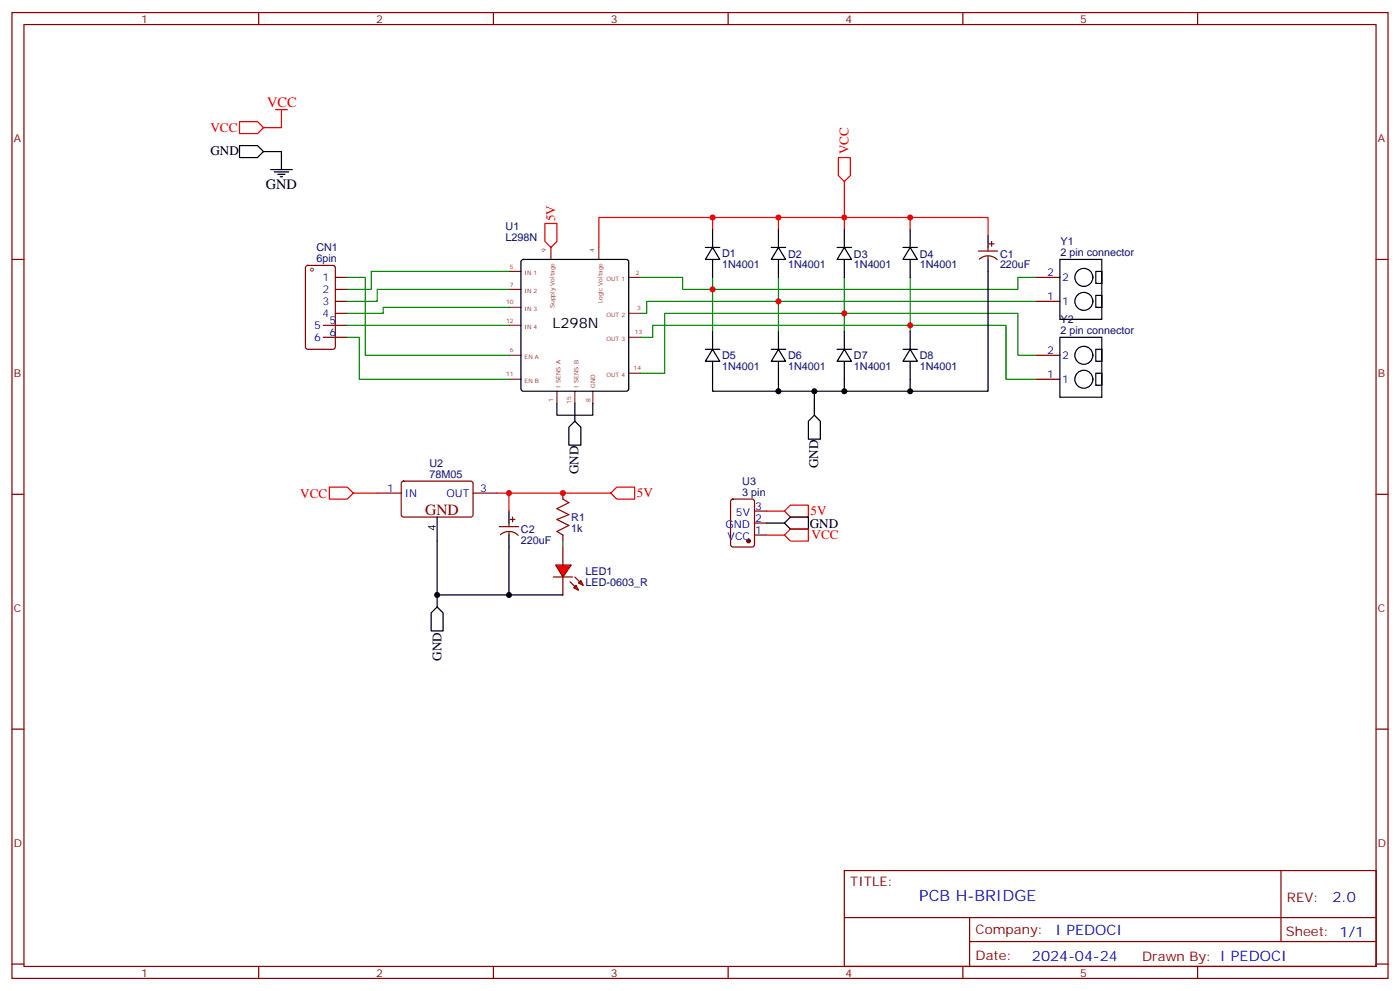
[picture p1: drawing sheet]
<svg xmlns="http://www.w3.org/2000/svg" width="412mm" height="292mm" viewBox="0 0 412 292" stroke-linecap="round" stroke-linejoin="round" font-family="sans-serif">
<g fill="none" stroke="#870000" stroke-width=".35">
<path d="M3.5 3.7h405.4v284.3h-405.4zM7.1 7.2h398.2v277.3h-398.2zM76.2 3.7v3.5M145.3 3.7v3.5M214.5 3.7v3.5M283.6 3.7v3.5M352.8 3.7v3.5M3.5 76.4h3.6M90.2 78.3l.5-.2h7.4l.6 .5 .1 23.5-.5 .7h-7.6l-.7-.4v-23.6zM288.2 73.9h5.7M288.5 76.3a3.8 3.8 0 0 1 5.2 .2M291 72.8v1.1"/>
<path d="M291 75.3v1.1M291.4 71.8h1.4M292.1 71.1v1.4M405.3 76.4h3.6M95.2 95.8h7.1M95.2 99.3h7.1M98.8 81.7h3.5M98.8 85.2h3.5M98.8 88.7h3.5M98.8 92.3h3.5M305.2 81.7h7M305.2 88.7h7"/>
<path d="M305.2 111.7h7M305.2 104.6h7M3.5 145.5h3.6M111.1 145.2h7.1M118.4 141.8l.5-.2 20 .1 .4 .6v9.5l-.7 .4h-20l-.4-.7v-9.2zM139.3 145.2h7.1M147.1 155h5.7M147.4 157.4a3.8 3.8 0 0 1 5.2 .2M149.9 154v1M149.9 156.5v1M150.3 152.9h1.4M151 152.2v1.4"/>
<path d="M215.4 147.1l.5-.2h5.6l.7 .5v12.9l-.4 .7h-5.9l-.7-.4v-13zM222.2 157.5h3.6M222.2 154h3.6M222.2 150.5h3.6M405.3 145.5h3.6M3.5 214.7h3.6M405.3 214.7h3.6M248.7 256.3h156.6v28.2h-156.6zM377.3 256.3v20.9M248.7 270.1h156.5M285.6 277.2h119.6M285.6 270.1v14.2"/>
<path d="M3.5 283.8h3.6M76.2 284.5v3.5M145.3 284.5v3.5M214.5 284.5v3.5M283.6 284.5v3.5M352.8 284.5v3.5M405.3 283.8h3.6"/>
</g>
<g fill="none" stroke="#8c2424" stroke-width=".35">
<path d="M149.9 79.9h3.6M162.3 72.8v3.6M176.4 72.8v3.6M149.9 95.8h3.6M149.9 90.5h3.6M149.9 85.2h3.6M185.2 99.3h3.5M185.2 92.3h3.5M185.2 81.7h3.5M149.9 111.7h3.6M149.9 104.6h3.6M164 115.2v3.5"/>
<path d="M169.3 115.2v3.5M174.6 115.2v3.5M185.2 109.9h3.5"/>
</g>
<g fill="none" stroke="#000" stroke-width=".35">
<path d="M77.6 44.6h5.3v5.3M79.7 49.9h6.4M80.8 50.6h4.2M81.8 51.3h2.2M82.5 52h.8M153.7 76.6l.5-.2h30.3l.5 .2 .2 .5v37.4l-.2 .5-.5 .2h-30.3l-.5-.3-.2-.4v-37.4zM291 76.4v38.8h-22.9M291 69.3v3.5M312.2 76.4h12.4v17.6h-12.4zM322.8 79.9h1.8v3.5h-1.8zM312.2 99.3h12.4v17.6h-12.4zM322.8 87h1.8v3.5h-1.8z"/>
<path d="M164 118.7v3.5h10.6v-3.5M209.9 111.7v3.5h58.2v-3.5M229.3 111.7v3.5M239.9 115.2v7M248.7 111.7v3.5M322.8 109.9h1.8v3.5h-1.8zM322.8 102.8h1.8v3.6h-1.8zM128.8 152.2v26.5M149.9 157.5v17.7h-21.1M149.9 150.5v3.5M128.8 178.7l1.7 1.7v5.3h-3.5v-5.3z"/>
<circle cx="319.3" cy="81.7" r="2.65"/>
<circle cx="319.3" cy="88.7" r="2.65"/>
<circle cx="319.3" cy="111.7" r="2.65"/>
<circle cx="319.3" cy="104.6" r="2.65"/>
</g>
<g fill="none" stroke="#008700" stroke-width=".35">
<path d="M149.9 79.9h-40.5v5.3h-7.1M102.3 81.7h5.3v22.9h42.3M102.3 99.3h3.5v12.4h44.1M102.3 95.8h47.6M149.9 85.2h-38.8v3.5h-8.8M149.9 90.5h-37v1.8h-10.6M188.7 81.7h12.4v3.5h8.8v-3.5M229.3 81.7v15.8M248.7 92.3h51.2v12.3h5.3M248.7 81.7v15.8M268.1 95.8h28.2v15.9h8.9M268.1 81.7v15.8"/>
<path d="M305.2 81.7h-5.3v3.5h-90v12.3M305.2 88.7h-114.7v3.6h-1.8"/>
</g>
<path d="M81.1 32.3h3.6M82.9 32.3v5.3h-5.3M248.7 53.4v14.2M209.9 64v3.6M229.3 64v3.6M268.1 67.6v-3.6h-91.7v8.8M268.1 64h22.9v5.3M104.1 145.2h7M146.4 145.2h3.5v5.3" fill="none" stroke="#f00" stroke-width=".35"/>
<circle cx="220.5" cy="159.3" r=".53" fill="#870000" stroke="#870000" stroke-width=".35"/>
<g fill="#f00" stroke="#870000" stroke-width=".35">
<path d="M163.7 166.3h4.6l-2.5 3.6z"/>
<path d="M163 169.9h5.6z"/>
</g>
<g fill="#870000" stroke="#870000" stroke-width=".35">
<path d="M169.3 169.9l1.4 1.4z"/>
<path d="M167.9 171.3l1.4 1.4z"/>
</g>
<g fill="#f00" stroke="#870000" stroke-width=".35">
<path d="M170.4 171.6l.7-.7 .7 1.4z"/>
<path d="M169 173l.7-.7 .7 1.4z"/>
</g>
<path d="M165.8 145.2v1.7M165.8 157.5v1.8M165.8 161v5.3M165.8 169.9v5.3" fill="none" stroke="#870000" stroke-width=".35"/>
<path d="M248.7 92.3h-52.9v17.6h-7.1M268.1 95.8h-75.8v3.5h-3.6M165.8 159.3v1.7" fill="none" stroke="#008700" stroke-width=".35"/>
<g fill="none" stroke="#000" stroke-width=".35">
<path d="M70.6 42.9h5.2l1.8 1.7-1.8 1.8h-5.2zM207.8 72.8h4.2M209.9 72.8l2.1 3.6h-4.2zM209.9 67.6v5.2M209.9 76.4v5.3M227.2 72.8h4.2M229.3 72.8l2.1 3.6h-4.2zM229.3 67.6v5.2M229.3 76.4v5.3M246.6 72.8h4.2M248.7 72.8l2.1 3.6h-4.2zM248.7 67.6v5.2"/>
<path d="M248.7 76.4v5.3M266 72.8h4.2M268.1 72.8l2.1 3.6h-4.2zM268.1 67.6v5.2M268.1 76.4v5.3M209.9 97.5v5.3M229.3 97.5v5.3M248.7 97.5v5.3M268.1 97.5v5.3M169.3 118.7v5.3M207.8 102.8h4.2M209.9 102.8l2.1 3.6h-4.2z"/>
<path d="M209.9 106.4v5.3M227.2 102.8h4.2M229.3 102.8l2.1 3.6h-4.2zM229.3 106.4v5.3M246.6 102.8h4.2M248.7 102.8l2.1 3.6h-4.2zM248.7 106.4v5.3M266 102.8h4.2M268.1 102.8l2.1 3.6h-4.2zM268.1 106.4v5.3M169.3 124l1.8 1.8v5.3h-3.5v-5.3zM239.9 122.2l1.8 1.8v5.3h-3.6v-5.3z"/>
<path d="M225.8 154h5.3M231.1 154l1.7-1.8h5.3v3.6h-5.3zM149.9 175.2h15.9"/>
</g>
<path d="M165.8 146.9l1.8 1.1-3.6 1.8 3.6 1.7-3.6 1.4 3.6 1.8-3.6 1.8 1.8 1" fill="none" stroke="#a10000" stroke-width=".35"/>
<path d="M70.6 35.8h5.2l1.8 1.8-1.8 1.7h-5.2zM246.9 46.4h3.6v5.3l-1.8 1.7-1.8-1.7zM160.5 65.8h3.5v5.3l-1.7 1.7-1.8-1.7zM97 143.4h5.3l1.8 1.8-1.8 1.7h-5.3zM149.9 145.2h30M179.9 145.2l1.8-1.8h5.3v3.5h-5.3zM225.8 150.5h5.3M225.8 157.5h5.3M231.1 150.5l1.7-1.8h5.3v3.5h-5.3zM231.1 157.5l1.7-1.7h5.3v3.5h-5.3z" fill="none" stroke="#f00" stroke-width=".35"/>
<g fill="#c00">
<circle cx="248.7" cy="64" r=".88"/>
<circle cx="229.3" cy="64" r=".88"/>
<circle cx="209.9" cy="64" r=".88"/>
<circle cx="268.1" cy="64" r=".88"/>
<circle cx="209.9" cy="85.2" r=".88"/>
<circle cx="229.3" cy="88.7" r=".88"/>
<circle cx="248.7" cy="92.3" r=".88"/>
<circle cx="268.1" cy="95.8" r=".88"/>
</g>
<g fill="#000">
<circle cx="229.3" cy="115.2" r=".88"/>
<circle cx="239.9" cy="115.2" r=".88"/>
<circle cx="248.7" cy="115.2" r=".88"/>
<circle cx="268.1" cy="115.2" r=".88"/>
<circle cx="128.8" cy="175.2" r=".88"/>
<circle cx="149.9" cy="175.2" r=".88"/>
</g>
<g fill="#c00">
<circle cx="149.9" cy="145.2" r=".88"/>
<circle cx="165.8" cy="145.2" r=".88"/>
</g>
<text font-size="4.6" fill="#800" x="125.2" y="151.5">GND</text>
<text font-size="4.6" fill="#00f" x="270.8" y="265.3">PCB H-BRIDGE</text>
<text font-size="4.2" fill="#f00" x="78.7" y="31.6">VCC</text>
<g font-size="4.2">
<text x="78.3" y="55.6">GND</text>
<text x="162.7" y="96.6">L298N</text>
</g>
<g font-size="4.2" fill="#00f">
<text x="392.5" y="265.6">2.0</text>
<text x="310.9" y="275.1">I PEDOCI</text>
<text x="304" y="282.9">2024-04-24</text>
</g>
<g font-size="3.9" fill="#f00">
<text x="62" y="38.9">VCC</text>
<text x="250" y="45.4" transform="rotate(-90 250 45.4)">VCC</text>
<text x="163.5" y="65.2" transform="rotate(-90 163.5 65.2)">5V</text>
<text x="88.4" y="146.5">VCC</text>
<text x="187.6" y="146.4">5V</text>
<text x="238.7" y="151.7">5V</text>
<text x="239.1" y="158.8">VCC</text>
</g>
<g font-size="3.9">
<text x="62" y="45.7">GND</text>
<text x="241" y="137.9" transform="rotate(-90 241 137.9)">GND</text>
<text x="170.4" y="139.6" transform="rotate(-90 170.4 139.6)">GND</text>
<text x="238.5" y="155.4">GND</text>
<text x="130" y="194.6" transform="rotate(-90 130 194.6)">GND</text>
</g>
<g font-size="3.9" fill="#800">
<text x="250.5" y="260.9">TITLE:</text>
<text x="379.1" y="265.6">REV:</text>
<text x="287.4" y="275.1">Company:</text>
<text x="378.7" y="275.7">Sheet: 1/1</text>
<text x="287.4" y="282.8">Date:</text>
<text x="336.4" y="282.8">Draw</text>
<text x="346.6" y="282.8">n By: I PEDOCI</text>
</g>
<g font-size="3.2" fill="#800">
<text x="41.6" y="6.7">1</text>
<text x="110.8" y="6.7">2</text>
<text x="179.9" y="6.7">3</text>
<text x="249.1" y="6.7">4</text>
<text x="318.2" y="6.7">5</text>
<text x="4.1" y="41.8">A</text>
<text x="405.9" y="41.8">A</text>
<text x="4.1" y="110.9">B</text>
<text x="405.9" y="110.9">B</text>
<text x="4.1" y="180.1">C</text>
<text x="405.9" y="180.1">C</text>
<text x="4.1" y="249.2">D</text>
<text x="405.9" y="249.2">D</text>
<text x="41.6" y="287.5">1</text>
<text x="110.8" y="287.5">2</text>
<text x="179.9" y="287.5">3</text>
<text x="249.1" y="287.5">4</text>
<text x="318.2" y="287.5">5</text>
</g>
<g font-size="3.2" fill="#000080">
<text x="148.9" y="71.1">L298N</text>
<text x="148.9" y="67.8">U1</text>
<text x="93.2" y="77.1">6pin</text>
<text x="93.2" y="74">CN1</text>
<text x="212.7" y="75.7">D1</text>
<text x="232.1" y="75.8">D2</text>
<text x="251.5" y="75.8">D3</text>
<text x="270.9" y="75.8">D4</text>
<text x="294.6" y="75.8">C1</text>
<text x="312.4" y="75.3">2 pin connector</text>
<text x="312.4" y="72.2">Y1</text>
<text x="212.7" y="78.9">1N4001</text>
<text x="232.1" y="78.9">1N4001</text>
<text x="251.5" y="78.9">1N4001</text>
<text x="270.9" y="78.9">1N4001</text>
<text x="294.6" y="78.9">220uF</text>
<text x="312.4" y="95.2">Y2</text>
<text x="312.4" y="98.2">2 pin connector</text>
<text x="212.7" y="105.8">D5</text>
<text x="232.1" y="105.8">D6</text>
<text x="251.5" y="105.8">D7</text>
<text x="270.9" y="105.8">D8</text>
<text x="212.7" y="108.9">1N4001</text>
<text x="232.1" y="108.9">1N4001</text>
<text x="251.5" y="108.9">1N4001</text>
<text x="270.9" y="108.9">1N4001</text>
<text x="126.5" y="137.6">U2</text>
<text x="126.5" y="140.6">78M05</text>
<text x="218.7" y="142.8">U3</text>
<text x="218.7" y="145.9">3 pin</text>
<text x="168.3" y="153.5">R1</text>
<text x="153.5" y="160">220uF</text>
<text x="153.5" y="157">C2</text>
<text x="168.3" y="156.5">1k</text>
<text x="172.5" y="172.4">LED-0603_R</text>
<text x="172.5" y="169.2">LED1</text>
</g>
<g font-size="3.2" fill="#03c">
<text x="95" y="82.7">1</text>
<text x="95" y="86.3">2</text>
<text x="95" y="89.8">3</text>
<text x="95" y="93.3">4</text>
</g>
<g font-size="3.2" fill="#00f">
<text x="308.4" y="81.3">2</text>
<text x="312.9" y="82.7">2</text>
<text x="308.4" y="88.4">1</text>
<text x="312.9" y="89.8">1</text>
<text x="97" y="95.4">5</text>
<text x="92.5" y="96.8">5</text>
<text x="92.5" y="100.4">6</text>
<text x="97" y="99">6</text>
<text x="308.4" y="104.2">2</text>
<text x="312.9" y="105.7">2</text>
<text x="308.4" y="111.3">1</text>
<text x="312.9" y="112.7">1</text>
<text x="114" y="144.8">1</text>
<text x="119.2" y="146.2">IN</text>
<text x="131.5" y="146.2">OUT</text>
<text x="141.5" y="144.8">3</text>
<text x="213.7" y="155.4">GND</text>
<text x="216.8" y="151.9">5V</text>
<text x="222.4" y="153.6">2</text>
<text x="222.4" y="150.1">3</text>
<text x="214.3" y="158.9">VCC</text>
<text x="222.4" y="157.2">1</text>
</g>
<text font-size="3.2" x="128.4" y="156.4" transform="rotate(-90 128.4 156.4)">4</text>
<g font-size="1.8" fill="#8d2323">
<text x="160.9" y="74.3" transform="rotate(-90 160.9 74.3)">9</text>
<text x="175" y="74.3" transform="rotate(-90 175 74.3)">4</text>
<text x="150.2" y="79.2">5</text>
<text x="154.5" y="81">IN 1</text>
<text x="178.6" y="82.7">OUT 1</text>
<text x="187.3" y="81">2</text>
<text x="149.1" y="89.4">10</text>
<text x="150.2" y="84.5">7</text>
<text x="154.5" y="86.3">IN 2</text>
<text x="177.4" y="89.3" transform="rotate(-90 177.4 89.3)">Logic Voltage</text>
<text x="149.1" y="95.1">12</text>
<text x="154.5" y="91.5">IN 3</text>
<text x="163.3" y="90.8" transform="rotate(-90 163.3 90.8)">Supply Voltage</text>
<text x="178.6" y="93.3">OUT 2</text>
<text x="187.7" y="91.2">3</text>
<text x="154.5" y="96.8">IN 4</text>
<text x="178.6" y="100.4">OUT 3</text>
<text x="187" y="98.2">13</text>
<text x="150.2" y="103.5">6</text>
<text x="154.5" y="105.7">EN A</text>
<text x="149.1" y="110.6">11</text>
<text x="154.5" y="112.7">EN B</text>
<text x="178.6" y="110.9">OUT 4</text>
<text x="186.6" y="108.8">14</text>
<text x="163" y="118.4" transform="rotate(-90 163 118.4)">1</text>
<text x="165.1" y="114.1" transform="rotate(-90 165.1 114.1)">I SENS A</text>
<text x="168.3" y="118.8" transform="rotate(-90 168.3 118.8)">15</text>
<text x="170.4" y="114.1" transform="rotate(-90 170.4 114.1)">I SENS B</text>
<text x="173.9" y="118.4" transform="rotate(-90 173.9 118.4)">8</text>
<text x="175.3" y="114.1" transform="rotate(-90 175.3 114.1)">GND</text>
</g>
</svg>
